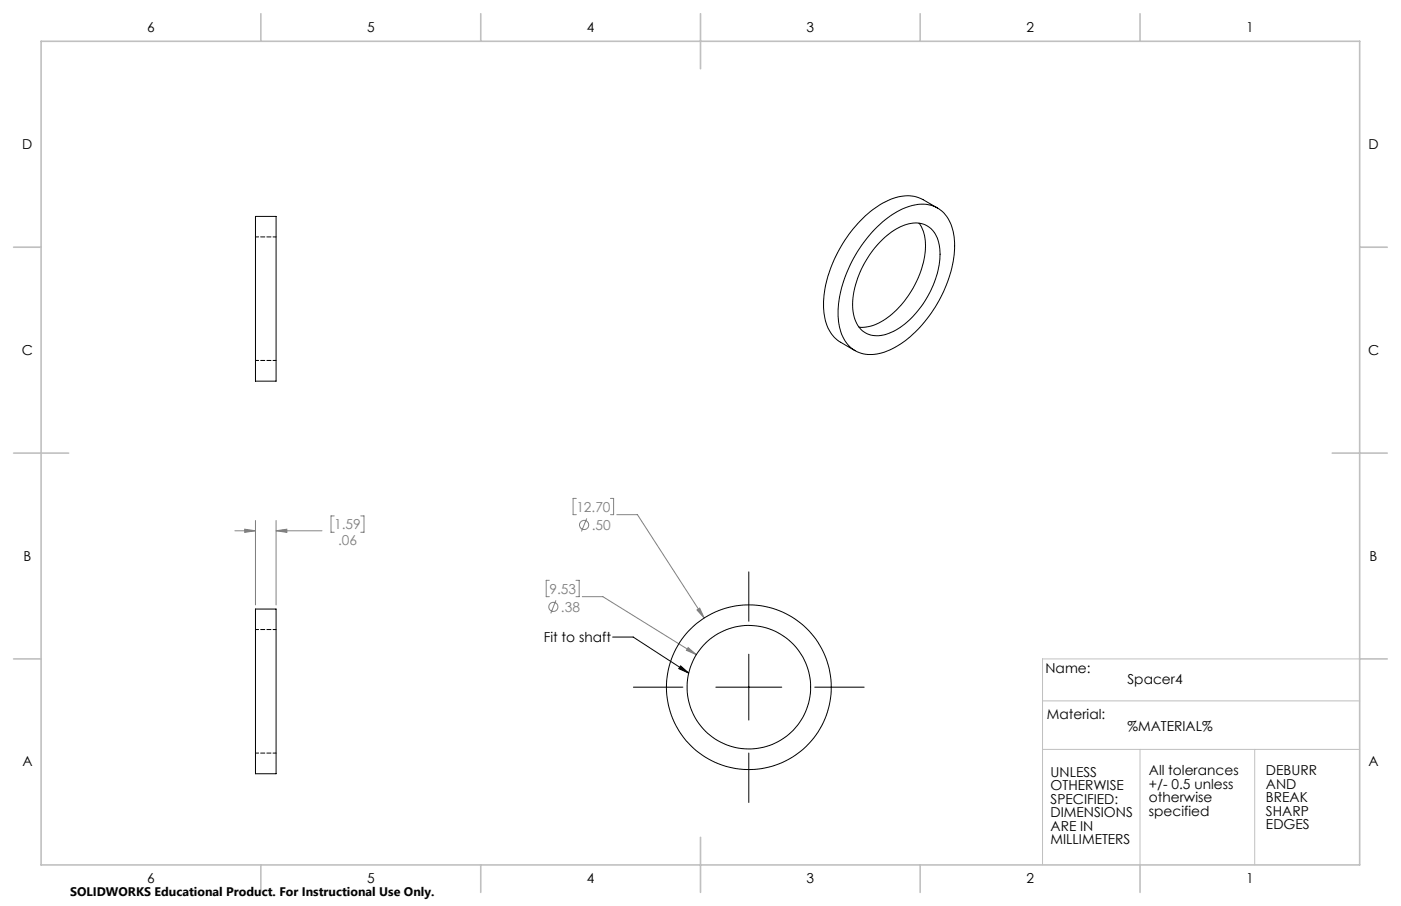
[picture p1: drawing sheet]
<svg xmlns="http://www.w3.org/2000/svg" width="432mm" height="279mm" viewBox="0 0 432 279" stroke-linecap="round" stroke-linejoin="round" font-family="sans-serif">
<g fill="none" stroke="#808080" stroke-width=".31">
<path d="M103 159.1h-1v5h1M111.2 159.1h1v5h-1M177.6 153.7h-1v5h1M180.8 159.9l-1.6 4M188.2 153.7h.9v5h-.9M190.1 158.7h6.4l20.5 31.9M72.4 163.7h6.3M75.4 163.2l3.3 .5-3.3 .5zM78.7 160.5v26M85.1 163.7l3.3-.5v1zM85.1 160.5v26M85.1 163.7h14.1"/>
<path d="M169.3 179h-1v5h1M177.5 179h1v5h-1M171.3 185.1l-1.5 4.1M179.5 184h6.3l28.8 17.9M212.1 199.7l2.5 2.2-3-1.3zM214.8 188.1l.9-.6 1.3 3.1z"/>
<circle cx="180" cy="161.9" r="1.41"/>
<circle cx="170.6" cy="187.2" r="1.41"/>
</g>
<path d="M230.8 176.4v15.2M188.8 196.5h6.4l17.1 11.1M195.2 211.9h15.3M209.8 205.4l2.5 2.2-3.1-1.4zM220.6 211.9h20.3M230.8 201.8v20.3M251.1 211.9h15.2M230.8 232.2v15.3" fill="none" stroke="#000" stroke-width=".31"/>
<path d="M321.3 216.1h97.8M419.1 203.2h-97.8v63.5M321.3 231.1h97.8M351.4 231.1v35.6M386.7 231.1v35.6" fill="none" stroke="#c0c0c0" stroke-width=".31"/>
<g fill="none" stroke="#c0c0c0" stroke-width=".5">
<path d="M12.7 12.7h406.4v254h-406.4zM80.4 4.2v8.5M148.2 4.2v8.5M215.9 4.2v17M283.6 4.2v8.5M351.4 4.2v8.5M4.2 76.2h8.5M419.1 76.2h8.5M4.2 139.7h17M410.6 139.7h17M4.2 203.2h8.5M419.1 203.2h8.5"/>
<path d="M215.9 258.2v17M80.4 266.7v8.5M148.2 266.7v8.5M283.6 266.7v8.5M351.4 266.7v8.5"/>
</g>
<path d="M209.8 205.4l2.5 2.2-3.1-1.4z" fill="#000"/>
<path d="M75.4 163.2l3.3 .5-3.3 .5zM85.1 163.7l3.3-.5v1zM214.8 188.1l2.2 2.5-1.3-3.1zM212.1 199.7l-.5 .9 3 1.3z" fill="#808080"/>
<g fill="none" stroke="#000" stroke-width=".31">
<path d="M78.7 66.7h6.4v50.8h-6.4zM269.7 70.7a22.2 22.2 0 0 1 14.6-7.7 9.6 9.6 0 0 1 9.5 8.5 33 33 0 0 1-5 22.2 33.6 33.6 0 0 1-16.1 14.8 9.7 9.7 0 0 1-12.7-4.1 21.8 21.8 0 0 1-.6-15.7 42.8 42.8 0 0 1 10.3-18zM272 73.8a14.8 14.8 0 0 1 11.3-5 7.5 7.5 0 0 1 6.3 7.3 28 28 0 0 1-7.5 20.7 17.1 17.1 0 0 1-12 6.7 7.3 7.3 0 0 1-7.1-6.9 27.1 27.1 0 0 1 5.9-19.3zM283.3 68.8a14.9 14.9 0 0 1 1.1 12.9 28.8 28.8 0 0 1-14.2 18.2 11 11 0 0 1-5.4 1M289 64.2l-4.5-2.6a12.5 12.5 0 0 0-12.3 1 39.6 39.6 0 0 0-18.4 31.3 13.1 13.1 0 0 0 4.9 11.4l4.9 2.9M78.7 187.8h6.4v50.8h-6.4z"/>
<circle cx="230.8" cy="211.9" r="19"/>
<circle cx="230.8" cy="211.9" r="25.4"/>
</g>
<path d="M85.1 73.1h-6.3M78.8 111.2h6.3M85.1 194.1h-6.3M78.8 232.2h6.3" fill="none" stroke="#000" stroke-width=".31" stroke-dasharray="1.3 .6" stroke-dashoffset=".3"/>
<g font-size="4.2">
<text x="45.4" y="9.9">6</text>
<text x="113.1" y="9.9">5</text>
<text x="180.9" y="9.9">4</text>
<text x="248.6" y="9.9">3</text>
<text x="316.3" y="9.9">2</text>
<text x="384.1" y="9.9">1</text>
<text x="6.9" y="45.9">D</text>
<text x="421.8" y="45.9">D</text>
<text x="6.7" y="109.4">C</text>
<text x="421.6" y="109.4">C</text>
<text x="7.2" y="172.9">B</text>
<text x="422.1" y="172.9">B</text>
<text x="167.6" y="198.1">Fit to shaft</text>
<text x="322.2" y="207.5">Name:</text>
<text x="347.5" y="210.8">Spacer4</text>
<text x="322.7" y="221.7">Material:</text>
<text x="347.5" y="225.6">%MATERIAL%</text>
<text x="6.9" y="236.4">A</text>
<text x="323.8" y="239.5">UNLESS</text>
<text x="354.1" y="239.1">All tolerances</text>
<text x="390.2" y="239.1">DEBURR</text>
<text x="421.8" y="236.4">A</text>
<text x="323.8" y="243.7">OTHERWISE</text>
<text x="354.1" y="243.3">+/- 0.5 unless</text>
<text x="390.2" y="243.2">AND</text>
<text x="323.8" y="247.9">SPECIFIED:</text>
<text x="354.1" y="247.4">otherwise</text>
<text x="354.1" y="251.6">specified</text>
<text x="390.2" y="247.4">BREAK</text>
<text x="390.2" y="251.6">SHARP</text>
<text x="323.8" y="252">DIMENSIONS</text>
<text x="323.8" y="256.2">ARE IN</text>
<text x="390.2" y="255.8">EDGES</text>
<text x="323.8" y="260.4">MILLIMETERS</text>
<text x="45.4" y="272.4">6</text>
<text x="113.1" y="272.4">5</text>
<text x="180.9" y="272.4">4</text>
<text x="248.6" y="272.4">3</text>
<text x="316.3" y="272.4">2</text>
<text x="384.1" y="272.4">1</text>
</g>
<g font-size="4.2" fill="#808080">
<text x="177.6" y="157.8">12.70</text>
<text x="103" y="163.2">1.59</text>
<text x="104.2" y="168">.06</text>
<text x="182.4" y="163.5">.50</text>
<text x="169.3" y="183.1">9.53</text>
<text x="172.9" y="188.7">.38</text>
</g>
<text font-size="3.8" x="21.6" y="276.3">SOLIDWORKS Educational Product. For Instructional Use Only.</text>
</svg>
